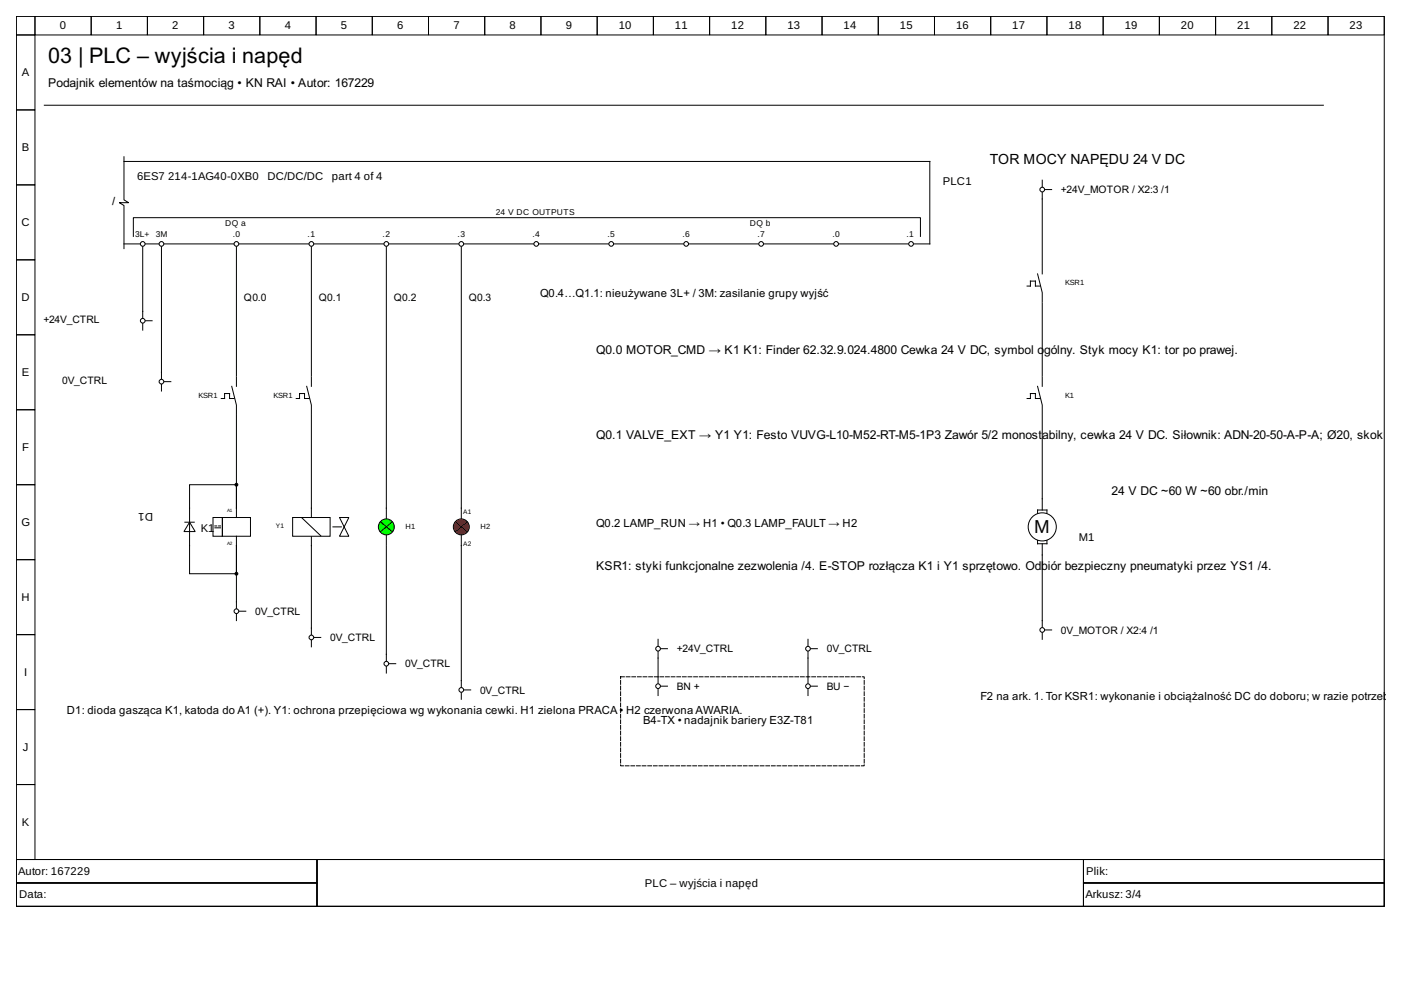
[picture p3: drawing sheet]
<svg xmlns="http://www.w3.org/2000/svg" width="297mm" height="210mm" viewBox="0 0 297 210" stroke-linecap="round" stroke-linejoin="round" font-family="sans-serif">
<g fill="none" stroke="#000" stroke-width=".21">
<path d="M3.4 3.4h290.1v178.8h-290.1zM3.4 3.4h4v4h-4zM3.4 7.4h4v15.9h-4zM7.4 3.4h11.9v4h-11.9zM19.3 3.4h12v4h-12zM31.3 3.4h11.9v4h-11.9zM43.2 3.4h11.9v4h-11.9zM55.1 3.4h11.9v4h-11.9zM67 3.4h11.9v4h-11.9zM78.9 3.4h12v4h-12zM90.9 3.4h11.9v4h-11.9zM102.8 3.4h11.9v4h-11.9z"/>
<path d="M114.7 3.4h11.9v4h-11.9zM126.6 3.4h11.9v4h-11.9zM138.5 3.4h12v4h-12zM150.5 3.4h11.9v4h-11.9zM162.4 3.4h11.9v4h-11.9zM174.3 3.4h11.9v4h-11.9zM186.2 3.4h11.9v4h-11.9zM198.1 3.4h12v4h-12zM210.1 3.4h11.9v4h-11.9zM222 3.4h11.9v4h-11.9zM233.9 3.4h11.9v4h-11.9zM245.8 3.4h11.9v4h-11.9z"/>
<path d="M257.7 3.4h11.9v4h-11.9zM269.6 3.4h12v4h-12zM281.6 3.4h11.9v4h-11.9zM3.4 23.3h4v15.9h-4zM3.4 39.2h4v15.9h-4zM9.4 22.3h271.2M26.3 33.2v9.2l1 .6h-2l1 .6v9.1M26.3 34.2h170.8v17.5h-3.3M3.4 55.1h4v15.9h-4zM26.3 51.7h3.4M28.3 50.1v-3.9h166.9v3.9M30.9 51.7h2.7"/>
<path d="M34.8 51.7h14.7M50.7 51.7h14.7M66.6 51.7h14.7M82.5 51.7h14.7M98.4 51.7h14.7M114.3 51.7h14.7M130.2 51.7h14.7M146.1 51.7h14.7M162 51.7h14.7M177.9 51.7h14.7M3.4 71h4v15.9h-4zM30.3 66v1.4"/>
<path d="M30.3 68.6v1.4M30.9 68h1.3M34.2 78.9v1.4M50.1 79.9v2M3.4 86.9h4v15.9h-4zM34.2 81.5v1.4M34.8 80.9h1.4M46.9 84.5h.7v-1.1h1.1v1.1M48.7 84.5h.9M49.1 81.9l1 4v2M3.4 102.8h4v15.9h-4zM3.4 118.7h4v15.9h-4z"/>
<path d="M45.2 109.7h1.9v4h-1.9zM45.5 111.5h.5M45.6 111.9h1.1M46.4 111.5h.3M47.1 109.7h6v4h-6zM50.1 107.7v2M50.1 113.7v2M66 107.7v8M3.4 134.6h4v15.9h-4zM50.1 127.6v1.4M50.1 130.2v1.4M50.7 129.6h1.4"/>
<path d="M3.4 150.5h4v15.8h-4zM3.4 166.3h4v15.9h-4zM3.4 182.2h290.1v10h-290.1zM3.4 182.2h63.8v5h-63.8zM3.4 187.2h63.8v5h-63.8zM67.2 182.2h162.5v10h-162.5zM229.7 182.2h63.8v5h-63.8zM229.7 187.2h63.8v5h-63.8z"/>
<circle cx="30.3" cy="51.7" r=".5"/>
<circle cx="34.2" cy="51.7" r=".5"/>
<circle cx="50.1" cy="51.7" r=".5"/>
<circle cx="66" cy="51.7" r=".5"/>
<circle cx="81.9" cy="51.7" r=".5"/>
<circle cx="97.8" cy="51.7" r=".5"/>
<circle cx="113.7" cy="51.7" r=".5"/>
<circle cx="129.6" cy="51.7" r=".5"/>
<circle cx="145.5" cy="51.7" r=".5"/>
<circle cx="161.4" cy="51.7" r=".5"/>
<circle cx="177.3" cy="51.7" r=".5"/>
<circle cx="193.2" cy="51.7" r=".5"/>
<circle cx="30.3" cy="68" r=".5"/>
<circle cx="34.2" cy="80.9" r=".5"/>
<circle cx="50.1" cy="129.6" r=".5"/>
</g>
<path d="M131.6 143.5h51.6v18.9h-51.6z" fill="none" stroke="#000" stroke-width=".21" stroke-dasharray=".8 .4"/>
<path d="M62 109.7h8v4h-8z" fill-rule="evenodd" fill="#fff" stroke="#000" stroke-width=".21"/>
<g fill="none" stroke="#000" stroke-width=".21">
<path d="M66 79.9v2M62.8 84.5h.7v-1.1h1.1v1.1M64.6 84.5h.9M65 81.9l1 4v2M64 109.8l4 3.8M70.6 111.7h1.8M72 109.7h2l-2 4h2zM81.9 107.7v7.8M66 133.2v1.4M66 135.7v1.4M66.6 135.2h1.4"/>
<circle cx="66" cy="135.2" r=".5"/>
</g>
<circle cx="81.9" cy="111.7" r="1.69" fill="#0f0" stroke="#000" stroke-width=".21"/>
<g fill="none" stroke="#000" stroke-width=".21">
<path d="M80.7 110.7l2.4 2M83.1 110.7l-2.4 2M97.8 107.7v8M81.9 138.7v1.4M81.9 141.3v1.4M82.5 140.7h1.4"/>
<circle cx="81.9" cy="140.7" r=".5"/>
</g>
<circle cx="97.8" cy="111.7" r="1.69" fill="#f00" stroke="#000" stroke-width=".21"/>
<g fill="none" stroke="#000" stroke-width=".21">
<path d="M96.6 110.7l2.4 2M99 110.7l-2.4 2M97.8 144.3v1.4M97.8 146.9v1.4M98.4 146.3h1.4"/>
<circle cx="97.8" cy="146.3" r=".5"/>
</g>
<path d="M40.2 110.7l1.2 2h-2.4z" fill="#fff" stroke="#000" stroke-width=".21"/>
<g fill="none" stroke="#000" stroke-width=".21">
<path d="M221 38.2v1.4M30.3 52.3v13.7M34.2 52.3v26.6M50.1 52.3v27.4M66 52.3v27.4M81.9 52.3v55.4M97.8 52.3v55.4M220 58.1l1 3.9v2M221 40.8v15.1M221 56.1v2M221.6 40.2h1.4M217.8 60.7h.7v-1.1h1v1.1h1"/>
<path d="M221 79.9v2M221 64.2v15.5M50.1 88.1v19.6v-4.9h-9.9v12.9v5.9h9.9v-5.9v11.9M66 88.1v19.6M217.8 84.5h.7v-1.1h1v1.1h1M220 81.9l1 4v2M221 88.1v20M39.2 110.7h2M66 115.7v17.5M81.9 115.7v23M97.8 115.7v28.6M220 108.8v-.7h2v.7"/>
<path d="M220 114.6v.7h2v-.7M221 115.3v17.7M139.5 135.6v1.3M139.5 138.1v6.8M140.1 137.5h1.4M171.3 135.6v1.3M171.3 138.1v6.8M171.9 137.5h1.4M221 134.2v1.4M221.6 133.6h1.4M139.5 146.1v1.4M140.1 145.5h1.4"/>
<path d="M171.3 146.1v1.4M171.9 145.5h1.4"/>
<circle cx="221" cy="40.2" r=".5"/>
<circle cx="221" cy="111.7" r="2.98"/>
<circle cx="139.5" cy="137.5" r=".5"/>
<circle cx="171.3" cy="137.5" r=".5"/>
<circle cx="221" cy="133.6" r=".5"/>
<circle cx="139.5" cy="145.5" r=".5"/>
<circle cx="171.3" cy="145.5" r=".5"/>
</g>
<g fill="#000" stroke="#000" stroke-width=".21">
<circle cx="50.1" cy="102.8" r=".3"/>
<circle cx="50.1" cy="121.6" r=".3"/>
</g>
<text font-size="4.6" x="10.2" y="13.4">03 | PLC – wyjścia i napęd</text>
<text font-size="4" x="219.3" y="113.1">M</text>
<text font-size="3" x="209.9" y="34.8">TOR MOCY NAPĘDU 24 V DC</text>
<g font-size="2.6">
<text x="10.2" y="18.5">Podajnik elementów na taśmociąg • KN RAI • Autor: 167229</text>
<text x="126.4" y="75.2">Q0.0 MOTOR_CMD → K1 K1: Finder 62.32.9.024.4800 Cewka 24 V DC, symbol o</text>
<text x="221.4" y="75.2">gólny. Styk mocy K1: tor po prawej.</text>
<text x="126.4" y="93">Q0.1 VALVE_EXT → Y1 Y1: Festo VUVG-L10-M52-RT-M5-1P3 Zawór 5/2 monostabilny, cewka 24 V DC. Siłownik: ADN-20-50-A-P-A; Ø20, skok</text>
<text x="235.7" y="105">24 V DC ~60 W ~60 obr./min</text>
<text x="126.4" y="120.8">KSR1: styki funkcjonalne zezwolenia /4. E-STOP rozłącza K1 i Y1 sprzętowo. Odbiór bezpieczny pneumatyki przez YS1 /4.</text>
</g>
<g font-size="2.4">
<text x="12.7" y="6.2">0</text>
<text x="24.6" y="6.2">1</text>
<text x="36.5" y="6.2">2</text>
<text x="48.4" y="6.2">3</text>
<text x="60.4" y="6.2">4</text>
<text x="72.3" y="6.2">5</text>
<text x="84.2" y="6.2">6</text>
<text x="96.1" y="6.2">7</text>
<text x="108" y="6.2">8</text>
<text x="120" y="6.2">9</text>
<text x="131.2" y="6.2">10</text>
<text x="143.1" y="6.2">11</text>
<text x="155" y="6.2">12</text>
<text x="166.9" y="6.2">13</text>
<text x="178.9" y="6.2">14</text>
<text x="190.8" y="6.2">15</text>
<text x="202.7" y="6.2">16</text>
<text x="214.6" y="6.2">17</text>
<text x="226.5" y="6.2">18</text>
<text x="238.5" y="6.2">19</text>
<text x="250.4" y="6.2">20</text>
<text x="262.3" y="6.2">21</text>
<text x="274.2" y="6.2">22</text>
<text x="286.1" y="6.2">23</text>
<text x="4.6" y="16.2">A</text>
<text x="4.6" y="32">B</text>
<text x="29.1" y="38.1">6ES7</text>
<text x="35.6" y="38.1">214-1AG40-0XB0</text>
<text x="56.7" y="38.1">DC/DC/DC</text>
<text x="70.4" y="38.1">part 4 of 4</text>
<text x="199.9" y="39.2">PLC1</text>
<text x="4.5" y="47.9">C</text>
<text x="23.8" y="43.6">/</text>
<text x="4.5" y="63.8">D</text>
<text x="114.5" y="63">Q0.4…Q1.1: nieużywane 3L+ / 3M: zasilanie grupy wyjść</text>
<text x="4.6" y="79.7">E</text>
<text x="4.7" y="95.6">F</text>
<text x="4.5" y="111.5">G</text>
<text x="32.4" y="108.7" transform="rotate(-180 32.4 108.7)">D1</text>
<text x="42.6" y="112.7">K1</text>
<text x="126.4" y="111.7">Q0.2 LAMP_RUN → H1 • Q0.3 LAMP_FAULT → H2</text>
<text x="228.7" y="114.7">M1</text>
<text x="4.5" y="127.4">H</text>
<text x="5.1" y="143.3">I</text>
<text x="207.9" y="148.5">F2 na ark. 1. Tor KSR1: wykonanie i obciążalność DC do doboru; w razie potrzeby st</text>
<text x="14.2" y="151.4">D1: dioda gasząca K1, katoda do A1 (+). Y1: ochrona przepięciowa wg wykonania cewki. H1 zielona PRACA•</text>
<text x="132.8" y="151.4">H2 czerwona AWARIA.</text>
<text x="136.3" y="153.4">B4-TX • nadajnik bariery E3Z-T81</text>
<text x="4.8" y="159.2">J</text>
<text x="4.6" y="175.1">K</text>
<text x="3.8" y="185.5">Autor: 167229</text>
<text x="230.3" y="185.5">Plik:</text>
<text x="4" y="190.5">Data:</text>
<text x="136.7" y="188">PLC – wyjścia i napęd</text>
<text x="230.1" y="190.5">Arkusz: 3/4</text>
</g>
<g font-size="2.2">
<text x="224.9" y="41">+24V_MOTOR / X2:3 /1</text>
<text x="51.7" y="63.8">Q0.0</text>
<text x="67.6" y="63.8">Q0.1</text>
<text x="83.5" y="63.8">Q0.2</text>
<text x="99.4" y="63.8">Q0.3</text>
<text x="9.2" y="68.4">+24V_CTRL</text>
<text x="13.2" y="81.3">0V_CTRL</text>
<text x="54.1" y="130.4">0V_CTRL</text>
<text x="70" y="135.9">0V_CTRL</text>
<text x="224.9" y="134.4">0V_MOTOR / X2:4 /1</text>
<text x="85.9" y="141.5">0V_CTRL</text>
<text x="143.5" y="138.3">+24V_CTRL</text>
<text x="175.3" y="138.3">0V_CTRL</text>
<text x="101.8" y="147.1">0V_CTRL</text>
<text x="143.5" y="146.3">BN +</text>
<text x="175.3" y="146.3">BU −</text>
</g>
<g font-size="1.8">
<text x="47.7" y="47.9">DQ a</text>
<text x="105.2" y="45.6">24 V DC OUTPUTS</text>
<text x="159" y="47.9">DQ b</text>
<text x="28.7" y="50.3">3L+</text>
<text x="33" y="50.3">3M</text>
<text x="49.3" y="50.3">.0</text>
<text x="65.2" y="50.3">.1</text>
<text x="81.1" y="50.3">.2</text>
<text x="97" y="50.3">.3</text>
<text x="112.9" y="50.3">.4</text>
<text x="128.8" y="50.3">.5</text>
<text x="144.7" y="50.3">.6</text>
<text x="160.6" y="50.3">.7</text>
<text x="176.5" y="50.3">.0</text>
<text x="192.2" y="50.3">.1</text>
</g>
<g font-size="1.6">
<text x="225.8" y="60.5">KSR1</text>
<text x="42.1" y="84.3">KSR1</text>
<text x="58" y="84.3">KSR1</text>
<text x="225.8" y="84.3">K1</text>
<text x="86" y="112.1">H1</text>
<text x="101.9" y="112.1">H2</text>
</g>
<g font-size="1.4">
<text x="58.5" y="111.9">Y1</text>
<text x="98.2" y="108.9">A1</text>
<text x="98.2" y="115.7">A2</text>
</g>
<g font-size="1">
<text x="48.1" y="108.5">A1</text>
<text x="48.1" y="115.5">A2</text>
</g>
</svg>
